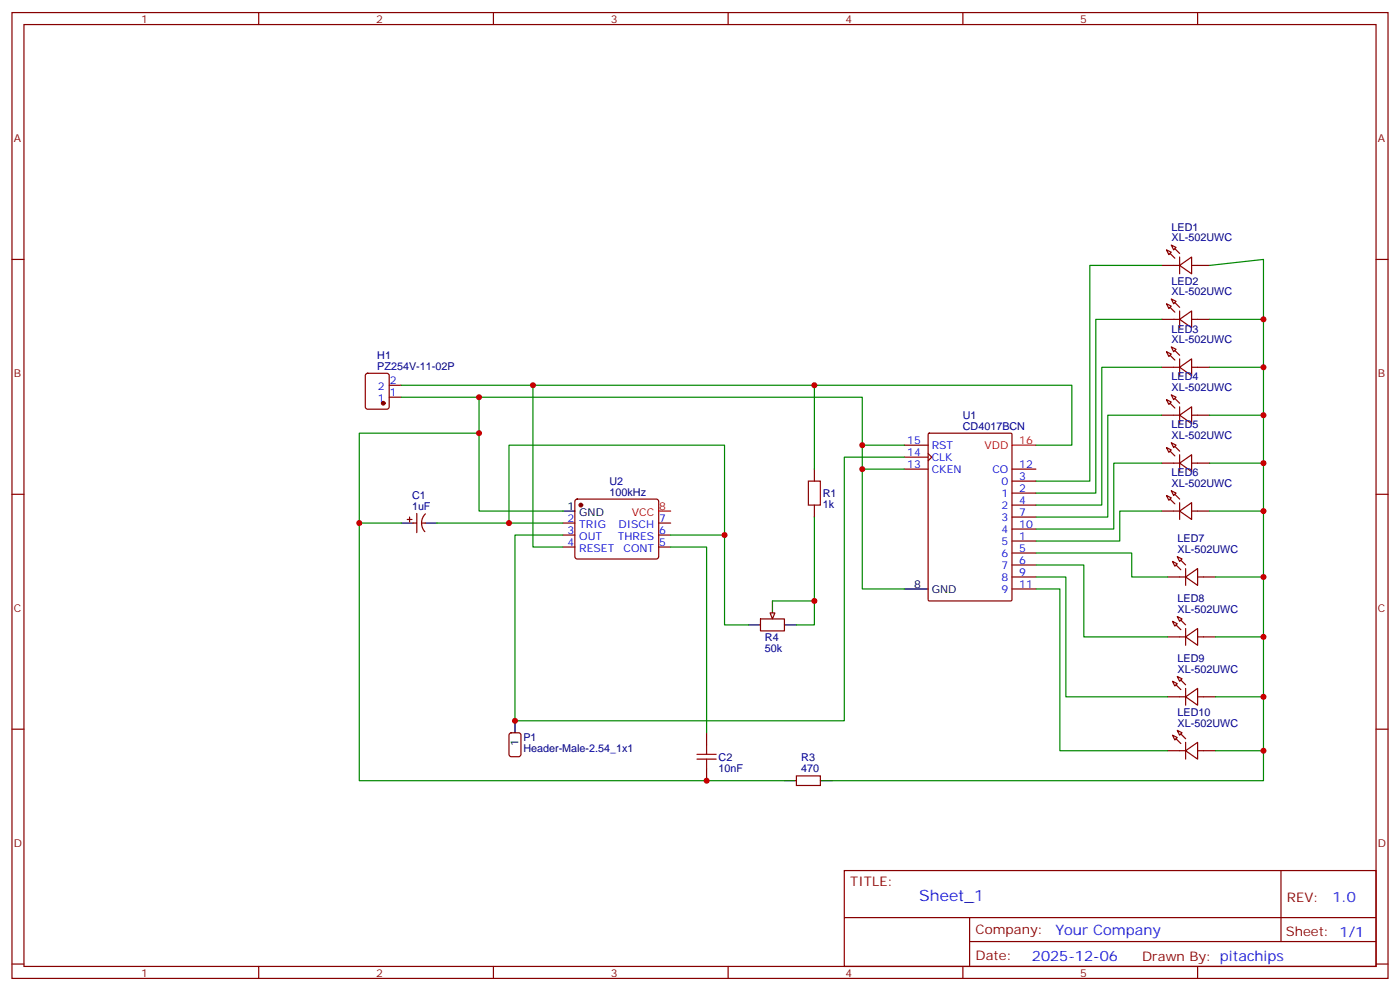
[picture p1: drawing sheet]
<svg xmlns="http://www.w3.org/2000/svg" width="412mm" height="292mm" viewBox="0 0 412 292" stroke-linecap="round" stroke-linejoin="round" font-family="sans-serif">
<g fill="none" stroke="#870000" stroke-width=".35">
<path d="M3.5 3.7h405.4v284.3h-405.4zM7.1 7.2h398.2v277.3h-398.2zM76.2 3.7v3.5M145.3 3.7v3.5M214.5 3.7v3.5M283.6 3.7v3.5M352.8 3.7v3.5M3.5 76.4h3.6M405.3 76.4h3.6M107.8 110.1l.5-.2h5.6l.7 .4 .1 9.5-.5 .6-5.9 .1-.6-.5-.1-9.4zM114.7 116.9h3.5M114.7 113.4h3.5"/>
<path d="M239.9 138.1v3.5M266.3 138.1h7.1M266.3 131.1h7.1M266.3 134.6h7.1M273.4 133.5l1.1 1.1-1.1 1M273.5 127.7l.3-.2h23.9l.3 .2 .1 48.9-.2 .3h-24.1l-.3-.2zM298.1 138.1h7.1M3.5 145.5h3.6M119.9 152.9h1.5M120.6 152.2v1.4M121.7 154h1.1M122.8 151.2v5.6"/>
<path d="M124.2 154h1M125.3 151.3a3.8 3.8 0 0 0-.2 5.2M165.8 154h3.5M165.8 157.5h3.5M169.6 147.1l.4-.2h23.3l.5 .2 .2 .5v16.5l-.7 .5-23.5-.1-.5-.6v-16.3zM194 154h3.6M194 157.5h3.6M239.9 148.7v3.5M298.1 159.3h7.1M298.1 145.2h7.1M298.1 141.6h7.1M298.1 148.7h7.1"/>
<path d="M298.1 152.2h7.1M298.1 155.8h7.1M405.3 145.5h3.6M165.8 161h3.5M194 161h3.6M298.1 162.8h7.1M298.1 166.3h7.1M298.1 169.9h7.1M298.1 173.4h7.1M224 182.2h7.1v3.5h-7.1zM3.5 214.7h3.6M150.2 215.9l.4-.2h2.2l.6 .5 .1 5.9-.5 .6-2.4 .1-.6-.5-.1-5.9z"/>
<path d="M208.1 215.7v3.6M405.3 214.7h3.6M208.1 226.3v3.5M234.6 228.4h7.1v2.8h-7.1zM248.7 256.3h156.6v28.2h-156.6zM377.3 256.3v20.9M248.7 270.1h156.5M285.6 277.2h119.6M285.6 270.1v14.2M3.5 283.8h3.6M76.2 284.5v3.5M145.3 284.5v3.5"/>
<path d="M214.5 284.5v3.5M283.6 284.5v3.5M352.8 284.5v3.5M405.3 283.8h3.6"/>
</g>
<path d="M118.2 154h3.5M125.2 154h3.6M165.8 150.5h3.5M227.5 176.9v3.5M266.3 173.4h7.1M220.5 184h3.5M231.1 184h3.5M151.7 212.2v3.5M231.1 229.8h3.5M241.7 229.8h3.5" fill="none" stroke="#000" stroke-width=".35"/>
<path d="M298.1 131.1h7.1M194 150.5h3.6" fill="none" stroke="#f00" stroke-width=".35"/>
<g fill="#870000" stroke="#870000" stroke-width=".35">
<circle cx="171.1" cy="148.7" r=".53"/>
<circle cx="112.9" cy="118.7" r=".53"/>
</g>
<path d="M238.1 141.6h3.6v7.1h-3.6zM208.1 219.3v2.8M205.3 223.5h5.7M205.3 222.1h5.7M208.1 223.5v2.8" fill="none" stroke="#a10000" stroke-width=".35"/>
<path d="M226.8 180.4h1.4l-.7 1.8z" fill="#f0f0f0" stroke="#870000" stroke-width=".35"/>
<g fill="none" stroke="#870000" stroke-width=".35">
<path d="M342.2 78.1h5.3M343.6 73.6l1.4 .7-.7 .7zM345 72.1l1.4 .7-.7 .8zM347.5 78.1l3.5-2.4v4.9zM347.5 75.7v4.9M351 78.1h5.3M342.2 94h5.3M343.6 89.4l1.4 .7-.7 .7zM345 88l1.4 .7-.7 .7zM347.5 94l3.5-2.5v5zM347.5 91.5v5M351 94h5.3"/>
<path d="M342.2 108.1h5.3M343.6 103.5l1.4 .7-.7 .8zM343.6 117.7l1.4 .7-.7 .7zM345 102.1l1.4 .7-.7 .7zM345 116.2l1.4 .7-.7 .8zM347.5 108.1l3.5-2.4v4.9zM347.5 105.7v4.9M347.5 119.8v4.9M351 108.1h5.3M342.2 122.2h5.3M342.2 136.3h5.3M343.6 131.8l1.4 .7-.7 .7z"/>
<path d="M345 130.4l1.4 .7-.7 .7zM347.5 122.2l3.5-2.4v4.9zM347.5 136.3l3.5-2.4v4.9zM347.5 133.9v4.9M351 122.2h5.3M351 136.3h5.3M342.2 150.5h5.3M343.6 145.9l1.4 .7-.7 .7zM345 144.5l1.4 .7-.7 .7zM347.5 150.5l3.5-2.5v4.9zM347.5 148v4.9M351 150.5h5.3"/>
<path d="M344 169.9h5.2M345.4 165.3l1.4 .7-.7 .7zM346.8 163.9l1.4 .7-.7 .7zM349.2 169.9l3.6-2.5v4.9zM349.2 167.4v4.9M352.8 169.9h5.3M344 187.5h5.2M345.4 182.9l1.4 .7-.7 .7zM346.8 181.5l1.4 .7-.7 .7zM346.8 199.1l1.4 .7-.7 .8zM349.2 187.5l3.6-2.5v5zM349.2 185v5"/>
<path d="M352.8 187.5h5.3M344 205.1h5.2M345.4 200.6l1.4 .7-.7 .7zM345.4 216.4l1.4 .7-.7 .7zM346.8 215l1.4 .7-.7 .7zM349.2 205.1l3.6-2.4v4.9zM349.2 202.7v4.9M349.2 218.5v5M352.8 205.1h5.3M344 221h5.2M349.2 221l3.6-2.5v5zM352.8 221h5.3"/>
</g>
<g fill="#870000" stroke="#870000" stroke-width=".35">
<path d="M344.7 74.6l1.4 1.4z"/>
<path d="M346.1 73.2l1.4 1.4z"/>
<path d="M344.7 90.5l1.4 1.4z"/>
<path d="M346.1 89.1l1.4 1.4z"/>
<path d="M344.7 104.6l1.4 1.4z"/>
<path d="M346.1 103.2l1.4 1.4z"/>
<path d="M344.7 118.7l1.4 1.4z"/>
<path d="M346.1 117.3l1.4 1.4z"/>
<path d="M344.7 132.8l1.4 1.4z"/>
<path d="M346.1 131.4l1.4 1.4z"/>
<path d="M344.7 146.9l1.4 1.4z"/>
<path d="M346.1 145.5l1.4 1.4z"/>
<path d="M346.4 166.3l1.4 1.4z"/>
<path d="M347.8 164.9l1.4 1.4z"/>
<path d="M346.4 184l1.4 1.4z"/>
<path d="M347.8 182.6l1.4 1.4z"/>
<path d="M346.4 201.6l1.4 1.4z"/>
<path d="M347.8 200.2l1.4 1.4z"/>
<path d="M346.4 217.5l1.4 1.4z"/>
<path d="M347.8 216.1l1.4 1.4z"/>
</g>
<g fill="none" stroke="#008700" stroke-width=".35">
<path d="M342.2 78.1h-21.2v63.5h-15.8M356.3 78.1l15.9-1.7v153.4h-127M342.2 94h-19.4v51.2h-17.6M356.3 94h15.9M118.2 113.4h197.5v17.7h-10.5M118.2 116.9h135.8v56.5h12.3M141.1 116.9v33.6h24.7M157 113.4v47.6h8.8M239.9 113.4v24.7M342.2 108.1h-17.6v40.6h-19.4M356.3 108.1h15.9M141.1 127.5h-35.3v102.3h125.3"/>
<path d="M254 138.1h12.3M254 131.1h12.3M266.3 134.6h-17.6v77.6h-97v-54.7h14.1M342.2 122.2h-15.9v30h-21.1M342.2 136.3h-14.1v19.5h-22.9M356.3 122.2h15.9M356.3 136.3h15.9M105.8 154h12.4M128.8 154h37M149.9 154v-22.9h63.5v26.4M197.6 157.5h15.8v26.5h7.1M239.9 152.2v31.8h-5.3"/>
<path d="M342.2 150.5h-12.4v8.8h-24.6M356.3 150.5h15.9M197.6 161h10.5v54.7M227.5 176.9h12.4M305.2 173.4h7v47.6h31.8M305.2 169.9h8.8v35.2h30M305.2 166.3h14.1v21.2h24.7M305.2 162.8h28.2v7.1h10.6M358.1 169.9h14.1M358.1 187.5h14.1M358.1 205.1h14.1M358.1 221h14.1"/>
</g>
<g fill="#c00">
<circle cx="372.2" cy="94" r=".88"/>
<circle cx="372.2" cy="108.1" r=".88"/>
<circle cx="372.2" cy="122.2" r=".88"/>
<circle cx="372.2" cy="136.3" r=".88"/>
<circle cx="372.2" cy="150.5" r=".88"/>
<circle cx="372.2" cy="169.9" r=".88"/>
<circle cx="372.2" cy="187.5" r=".88"/>
<circle cx="372.2" cy="205.1" r=".88"/>
<circle cx="372.2" cy="221" r=".88"/>
<circle cx="141.1" cy="127.5" r=".88"/>
<circle cx="208.1" cy="229.8" r=".88"/>
<circle cx="239.9" cy="113.4" r=".88"/>
<circle cx="239.9" cy="176.9" r=".88"/>
<circle cx="254" cy="138.1" r=".88"/>
<circle cx="254" cy="131.1" r=".88"/>
<circle cx="151.7" cy="212.2" r=".88"/>
<circle cx="157" cy="113.4" r=".88"/>
<circle cx="105.8" cy="154" r=".88"/>
<circle cx="141.1" cy="116.9" r=".88"/>
<circle cx="213.4" cy="157.5" r=".88"/>
<circle cx="149.9" cy="154" r=".88"/>
</g>
<text font-size="4.6" fill="#00f" x="270.8" y="265.3">Sheet_1</text>
<g font-size="4.2" fill="#00f">
<text x="392.5" y="265.6">1.0</text>
<text x="310.9" y="275.1">Your Company</text>
<text x="304" y="282.9">2025-12-06</text>
</g>
<g font-size="3.9" fill="#800">
<text x="250.5" y="260.9">TITLE:</text>
<text x="379.1" y="265.6">REV:</text>
<text x="287.4" y="275.1">Company:</text>
<text x="378.7" y="275.7">Sheet: 1/1</text>
<text x="287.4" y="282.8">Date:</text>
<text x="336.4" y="282.8">Drawn By: pitachips</text>
</g>
<g font-size="3.2" fill="#800">
<text x="41.6" y="6.7">1</text>
<text x="110.8" y="6.7">2</text>
<text x="179.9" y="6.7">3</text>
<text x="249.1" y="6.7">4</text>
<text x="318.2" y="6.7">5</text>
<text x="4.1" y="41.8">A</text>
<text x="405.9" y="41.8">A</text>
<text x="4.1" y="110.9">B</text>
<text x="405.9" y="110.9">B</text>
<text x="4.1" y="180.1">C</text>
<text x="405.9" y="180.1">C</text>
<text x="4.1" y="249.2">D</text>
<text x="405.9" y="249.2">D</text>
<text x="41.6" y="287.5">1</text>
<text x="110.8" y="287.5">2</text>
<text x="179.9" y="287.5">3</text>
<text x="249.1" y="287.5">4</text>
<text x="318.2" y="287.5">5</text>
</g>
<g font-size="3.2" fill="#000080">
<text x="345.1" y="71.1">XL-502UWC</text>
<text x="345.1" y="67.9">LED1</text>
<text x="345.1" y="83.8">LED2</text>
<text x="345.1" y="87">XL-502UWC</text>
<text x="345.1" y="101.1">XL-502UWC</text>
<text x="345.1" y="97.9">LED3</text>
<text x="111.1" y="105.6">H1</text>
<text x="111.1" y="108.8">PZ254V-11-02P</text>
<text x="345.1" y="112">LED4</text>
<text x="345.1" y="115.2">XL-502UWC</text>
<text x="283.6" y="123.4">U1</text>
<text x="283.6" y="126.5">CD4017BCN</text>
<text x="345.1" y="129.3">XL-502UWC</text>
<text x="345.1" y="126.1">LED5</text>
<text x="179.5" y="142.8">U2</text>
<text x="345.1" y="143.4">XL-502UWC</text>
<text x="345.1" y="140.2">LED6</text>
<text x="121.4" y="146.9">C1</text>
<text x="179.5" y="145.9">100kHz</text>
<text x="242.4" y="149.5">1k</text>
<text x="242.4" y="146.3">R1</text>
<text x="121.4" y="150.1">1uF</text>
<text x="346.9" y="159.6">LED7</text>
<text x="346.9" y="162.8">XL-502UWC</text>
<text x="346.9" y="177.3">LED8</text>
<text x="346.9" y="180.4">XL-502UWC</text>
<text x="225.3" y="192">50k</text>
<text x="225.3" y="188.8">R4</text>
<text x="346.9" y="194.9">LED9</text>
<text x="346.9" y="198.1">XL-502UWC</text>
<text x="346.9" y="214">XL-502UWC</text>
<text x="346.9" y="210.8">LED10</text>
<text x="154.2" y="221.5">Header-Male-2.54_1x1</text>
<text x="154.2" y="218.3">P1</text>
<text x="211.7" y="227.1">10nF</text>
<text x="211.7" y="223.9">C2</text>
<text x="236" y="227.4">470</text>
<text x="236" y="224.1">R3</text>
</g>
<g font-size="3.2" fill="#00f">
<text x="114.8" y="113.1">2</text>
<text x="111.3" y="118.4">1</text>
<text x="111.3" y="114.8">2</text>
<text x="114.8" y="116.6">1</text>
<text x="267.3" y="130.7">15</text>
<text x="267.3" y="134.2">14</text>
<text x="267.3" y="137.8">13</text>
<text x="274.5" y="132.1">RST</text>
<text x="274.5" y="135.6">CLK</text>
<text x="300.2" y="137.8">12</text>
<text x="274.5" y="139.2">CKEN</text>
<text x="292.3" y="139.2">CO</text>
<text x="295" y="142.7">0</text>
<text x="300.2" y="141.3">3</text>
<text x="295" y="146.2">1</text>
<text x="295" y="149.8">2</text>
<text x="300.2" y="144.8">2</text>
<text x="300.2" y="148.3">4</text>
<text x="167.1" y="153.6">2</text>
<text x="170.6" y="155.4">TRIG</text>
<text x="182.2" y="155.4">DISCH</text>
<text x="194.2" y="153.6">7</text>
<text x="295" y="153.3">3</text>
<text x="300.2" y="151.9">7</text>
<text x="300.2" y="155.4">10</text>
<text x="167.1" y="157.2">3</text>
<text x="167.1" y="160.7">4</text>
<text x="170.6" y="158.9">OUT</text>
<text x="182" y="158.9">THRES</text>
<text x="194.2" y="160.7">5</text>
<text x="194.2" y="157.2">6</text>
<text x="295" y="160.3">5</text>
<text x="295" y="156.8">4</text>
<text x="300.2" y="158.9">1</text>
<text x="170.6" y="162.5">RESET</text>
<text x="183.7" y="162.5">CONT</text>
<text x="295" y="163.9">6</text>
<text x="295" y="167.4">7</text>
<text x="300.2" y="162.5">5</text>
<text x="300.2" y="166">6</text>
<text x="295" y="170.9">8</text>
<text x="300.2" y="169.5">9</text>
<text x="300.2" y="173">11</text>
<text x="295" y="174.4">9</text>
</g>
<g font-size="3.2" fill="#f00">
<text x="300.2" y="130.7">16</text>
<text x="290" y="132.1">VDD</text>
<text x="186.1" y="151.9">VCC</text>
<text x="194.2" y="150.1">8</text>
</g>
<g font-size="3.2">
<text x="167.1" y="150.1">1</text>
<text x="170.6" y="151.9">GND</text>
<text x="269.3" y="173">8</text>
<text x="274.5" y="174.4">GND</text>
<text x="152.8" y="219.5" transform="rotate(-90 152.8 219.5)">1</text>
</g>
</svg>
